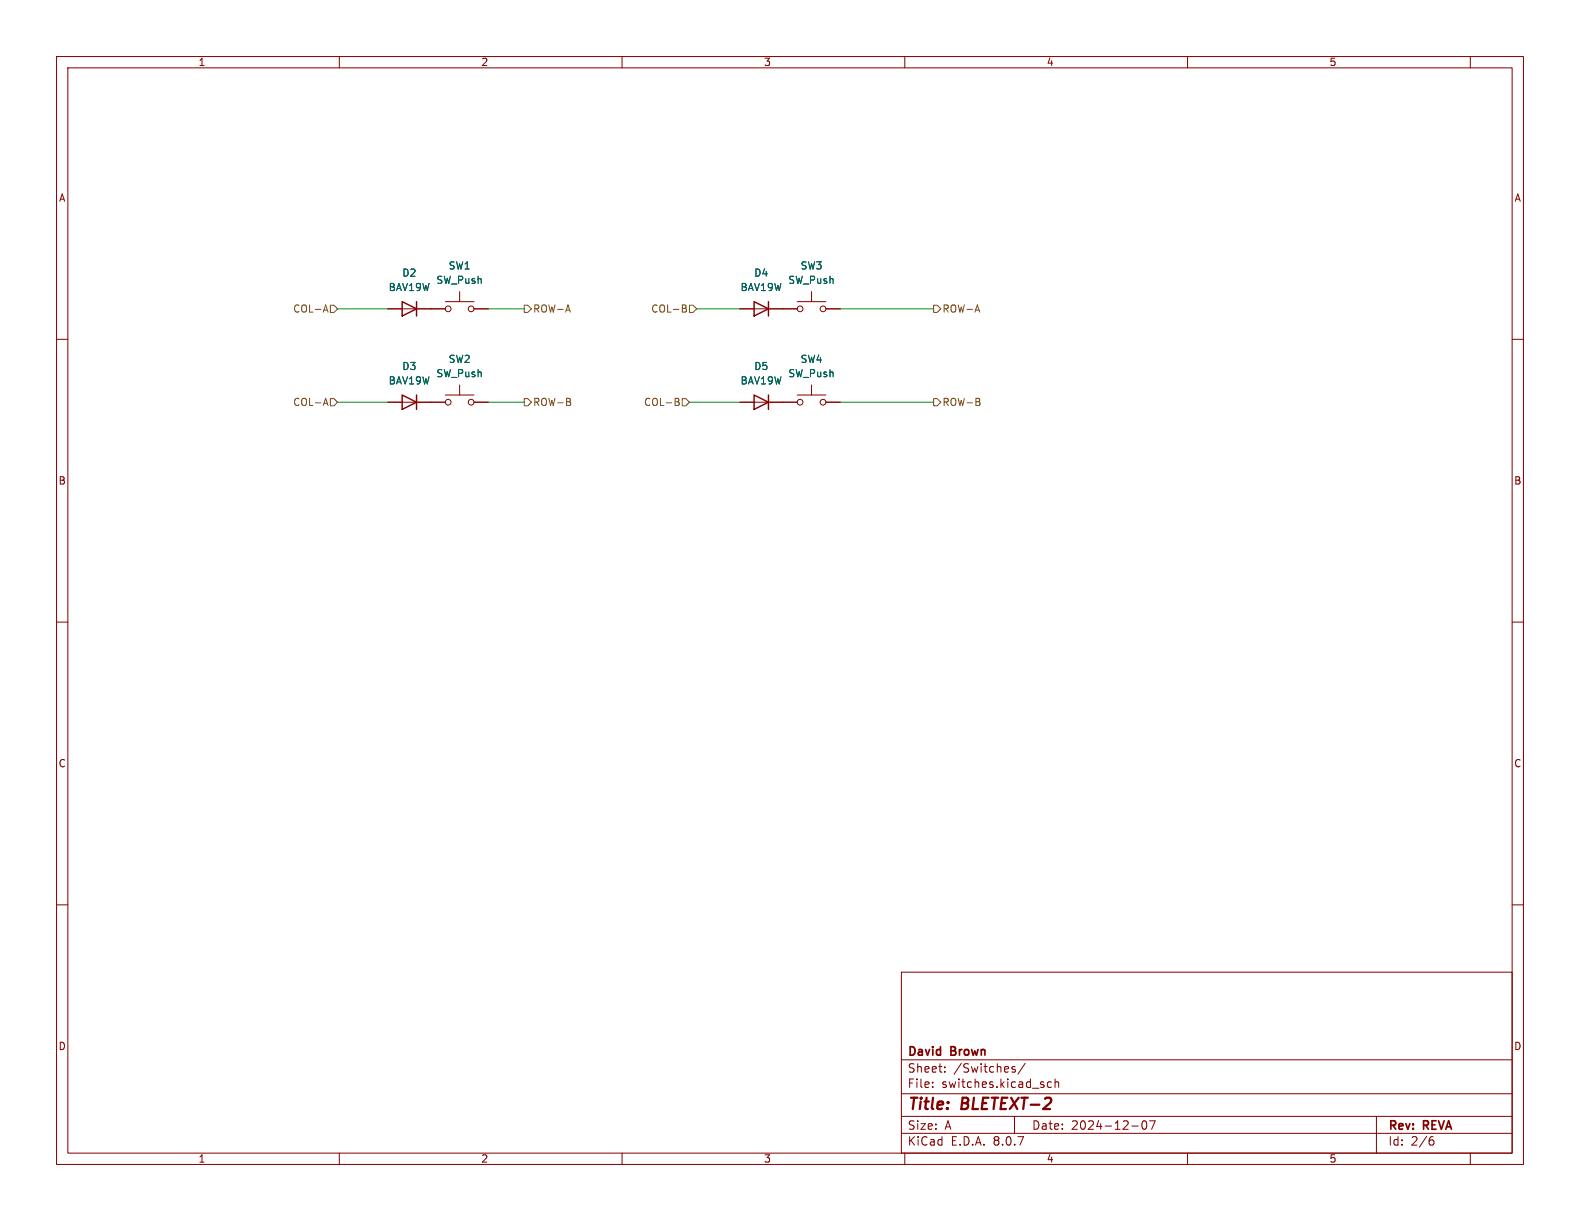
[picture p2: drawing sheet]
<svg xmlns="http://www.w3.org/2000/svg" width="279mm" height="216mm" viewBox="0 0 279 216" stroke-linecap="round" stroke-linejoin="round" font-family="sans-serif">
<g fill="none" stroke="#840000" stroke-width=".18">
<path d="M10 10h259.4v195.9h-259.4zM12 12h255.4v191.9h-255.4zM60 10v2M110 10v2M160 10v2M210 10v2M260 10v2M68.6 54.6h10.1M78.7 53.3h5.1M81.3 51.6v1.7M83.8 54.6h2.6M130.8 54.6h10.2"/>
<path d="M141 53.3h5M143.5 51.6v1.7M146 54.6h2.6M10 60h2M68.6 71.1h10.1M78.7 69.9h5.1M81.3 68.1v1.8M83.8 71.1h2.6M130.8 71.1h10.2M141 69.9h5M143.5 68.1v1.8M146 71.1h2.6"/>
<path d="M267.4 60h2M10 110h2M267.4 110h2M10 160h2M159.4 171.9h108v32h-108zM267.4 160h2M159.4 197.4h108M159.4 193.4h108M159.4 187.4h108M164.9 192.1v.2M164.9 191.4v.1M167.1 189.4v.2"/>
<path d="M167.1 188.7v.1M179.4 197.4v3M179.5 188.7l-.4-.1-.2 .2 .1 .2 .5 .2v.3h-.6M181.3 188l-1.3 1.9M185.9 191.4l-.4-.1-.3 .3v.4l.2 .2h.5M186.6 191.4l.2-.1 .3 .1 .1 .9M186.6 190.8v1.5M200.1 199.1h1.2M202.1 198.3l.2-.1a.81 .81 0 0 1 .6 .6 .81 .81 0 0 1-.3 .8l-.2 .1a.81 .81 0 0 1-.3-1.4zM203.3 198.2h1l-.7 1.5M243.4 197.4v6.5M60 203.9v2"/>
<path d="M110 203.9v2M159.4 200.4h108M160 203.9v2M210 203.9v2M253 201.6h.4l.2 .2-.1 .5-.5 .2M253.4 201l-.4 .1M260 203.9v2"/>
<circle cx="79.2" cy="54.6" r=".51"/>
<circle cx="83.3" cy="54.6" r=".51"/>
<circle cx="141.5" cy="54.6" r=".51"/>
<circle cx="145.5" cy="54.6" r=".51"/>
<circle cx="79.2" cy="71.1" r=".51"/>
<circle cx="83.3" cy="71.1" r=".51"/>
<circle cx="141.5" cy="71.1" r=".51"/>
<circle cx="145.5" cy="71.1" r=".51"/>
</g>
<path d="M71.1 53.3l2.6 1.3-2.6 1.3zM73.7 53.3v2.6M133.3 53.3l2.6 1.3-2.6 1.3zM135.9 53.3v2.6M71.1 69.9l2.6 1.2-2.6 1.3zM73.7 69.9v2.5M133.3 69.9l2.6 1.2-2.6 1.3zM135.9 69.9v2.5" fill="none" stroke="#840000" stroke-width=".25"/>
<g fill="none" stroke="#725600" stroke-width=".18">
<path d="M57.3 54.8h.6M57.6 53.9l.4 1.3M58.4 54h.7l.6 .6-.6 .6h-.7zM92.7 54h.6l.7 .6-.7 .6h-.6zM100.4 53.9l.5 1.3M120.7 53.9l.6 .1v.3l-.2 .2M120.7 54.5h.4M121.1 54.5l.3 .3-.1 .3-.6 .1M121.9 54h.7l.6 .6-.6 .6h-.7zM165.1 54h.6l.7 .6-.7 .6h-.6zM172.8 53.9l.5 1.3M57.3 71.3h.6"/>
<path d="M57.6 70.4l.4 1.3M58.4 70.5h.7l.6 .6-.6 .7h-.7zM92.7 70.5h.6l.7 .6-.7 .7h-.6zM100.8 71.1l.1 .2-.1 .3M100.8 70.6v.3M119.4 70.4l.6 .2 .1 .2-.3 .2M119.4 71h.4M119.8 71l.3 .3v.3l-.7 .1M120.6 70.5h.7l.6 .6-.6 .7h-.7zM165.1 70.5h.6l.7 .6-.7 .7h-.6zM173.2 71.1l.1 .2-.1 .3M173.2 70.6v.3"/>
</g>
<path d="M59.7 54.6h8.9M86.4 54.6h6.3M123.2 54.6h7.6M148.6 54.6h16.5M59.7 71.1h8.9M86.4 71.1h6.3M121.9 71.1h8.9M148.6 71.1h16.5" fill="none" stroke="#009600" stroke-width=".18"/>
<g font-size="2.8" fill="#840000">
<text x="160.4" y="196.8">Title:</text>
<text x="170.1" y="196.8">BLETEXT-2</text>
</g>
<g font-size="2.1" fill="#840000">
<text x="160.4" y="189.9">Sheet:</text>
<text x="160.4" y="187.1">David</text>
<text x="168.2" y="187.1">Brown</text>
<text x="168.6" y="189.9">/Switches/</text>
<text x="160.4" y="192.6">File:</text>
<text x="166.5" y="192.6">switches.kicad_sch</text>
<text x="160.4" y="202.8">KiCad</text>
<text x="160.4" y="200">Size:</text>
<text x="167.1" y="200">A</text>
<text x="168.1" y="202.8">E.D.A.</text>
<text x="175.7" y="202.8">8.0.7</text>
<text x="182.4" y="200">Date:</text>
<text x="189.4" y="200">2024-12-07</text>
<text x="245.4" y="200.2">Rev:</text>
<text x="245.4" y="202.8">Id:</text>
<text x="249.5" y="202.8">2/6</text>
<text x="251.8" y="200.2">REVA</text>
</g>
<g font-size="1.8" fill="#840000">
<text x="35" y="11.9">1</text>
<text x="85" y="11.9">2</text>
<text x="135" y="11.9">3</text>
<text x="185" y="11.9">4</text>
<text x="235" y="11.9">5</text>
<text x="10.3" y="35.9">A</text>
<text x="267.7" y="35.9">A</text>
<text x="10.3" y="85.9">B</text>
<text x="267.7" y="85.9">B</text>
<text x="10.3" y="135.9">C</text>
<text x="267.7" y="135.9">C</text>
<text x="10.3" y="185.9">D</text>
<text x="267.7" y="185.9">D</text>
<text x="35" y="205.8">1</text>
<text x="85" y="205.8">2</text>
<text x="135" y="205.8">3</text>
<text x="185" y="205.8">4</text>
<text x="235" y="205.8">5</text>
</g>
<g font-size="1.8" fill="#006464">
<text x="79.2" y="47.9">SW1</text>
<text x="141.5" y="47.9">SW3</text>
<text x="68.6" y="51.7">BAV19W</text>
<text x="71" y="49.1">D2</text>
<text x="77.1" y="50.4">SW_Push</text>
<text x="130.9" y="51.7">BAV19W</text>
<text x="133.3" y="49.1">D4</text>
<text x="139.3" y="50.4">SW_Push</text>
<text x="71" y="65.6">D3</text>
<text x="79.2" y="64.4">SW2</text>
<text x="133.3" y="65.6">D5</text>
<text x="141.5" y="64.4">SW4</text>
<text x="68.6" y="68.2">BAV19W</text>
<text x="77.1" y="66.9">SW_Push</text>
<text x="130.9" y="68.2">BAV19W</text>
<text x="139.3" y="66.9">SW_Push</text>
</g>
<g font-size="1.8" fill="#725600">
<text x="51.7" y="55.5">COL-A</text>
<text x="94.2" y="55.5">ROW-A</text>
<text x="115.1" y="55.5">COL-B</text>
<text x="166.6" y="55.5">ROW-A</text>
<text x="51.7" y="72">COL-A</text>
<text x="94.2" y="72">ROW-B</text>
<text x="113.8" y="72">COL-B</text>
<text x="166.6" y="72">ROW-B</text>
</g>
</svg>
